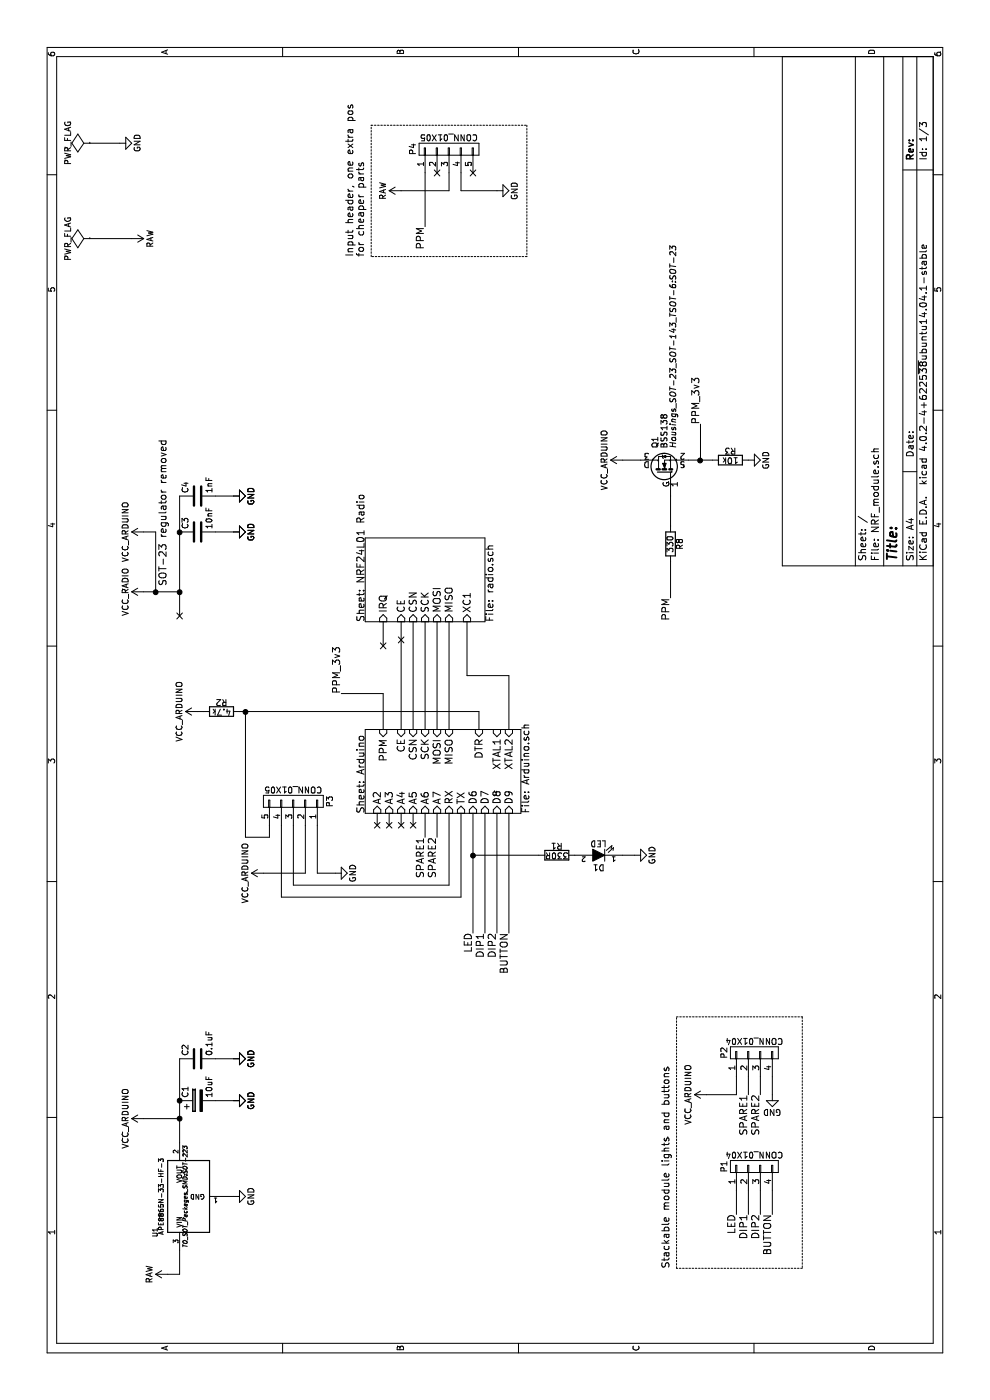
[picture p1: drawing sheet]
EESchema Schematic File Version 2
LIBS:power
LIBS:device
LIBS:transistors
LIBS:conn
LIBS:linear
LIBS:regul
LIBS:74xx
LIBS:cmos4000
LIBS:adc-dac
LIBS:memory
LIBS:xilinx
LIBS:microcontrollers
LIBS:dsp
LIBS:microchip
LIBS:analog_switches
LIBS:motorola
LIBS:texas
LIBS:intel
LIBS:audio
LIBS:interface
LIBS:digital-audio
LIBS:philips
LIBS:display
LIBS:cypress
LIBS:siliconi
LIBS:opto
LIBS:atmel
LIBS:contrib
LIBS:valves
LIBS:nrf24l01
LIBS:NRF_Module
LIBS:NRF_module-cache
EELAYER 25 0
EELAYER END
$Descr A4 11693 8268
encoding utf-8
Sheet 1 3
Title ""
Date ""
Rev ""
Comp ""
Comment1 ""
Comment2 ""
Comment3 ""
Comment4 ""
$EndDescr
$Comp
L PWR_FLAG #FLG01
U 1 1
P 10500 750
F 0 "#FLG01" H 10500 845 50  0001 C CNN
F 1 "PWR_FLAG" H 10500 930 50  0000 C CNN
F 2 "" H 10500 750 60  0000 C CNN
F 3 "" H 10500 750 60  0000 C CNN
	1    10500 750 
	1    0    0    -1  
$EndComp
$Comp
L C C3
U 1 1
P 7250 1650
F 0 "C3" H 7275 1750 50  0000 L CNN
F 1 "10nF" H 7275 1550 50  0000 L CNN
F 2 "Capacitors_SMD:C_0402" H 7288 1500 30  0001 C CNN
F 3 "" H 7250 1650 60  0000 C CNN
	1    7250 1650
	1    0    0    -1  
$EndComp
$Comp
L C C4
U 1 1
P 7550 1650
F 0 "C4" H 7575 1750 50  0000 L CNN
F 1 "1nF" H 7575 1550 50  0000 L CNN
F 2 "Capacitors_SMD:C_0402" H 7588 1500 30  0001 C CNN
F 3 "" H 7550 1650 60  0000 C CNN
	1    7550 1650
	1    0    0    -1  
$EndComp
$Comp
L GND #PWR02
U 1 1
P 7250 1950
F 0 "#PWR02" H 7250 1700 50  0001 C CNN
F 1 "GND" H 7250 1800 50  0000 C CNN
F 2 "" H 7250 1950 60  0000 C CNN
F 3 "" H 7250 1950 60  0000 C CNN
	1    7250 1950
	1    0    0    -1  
$EndComp
$Comp
L GND #PWR03
U 1 1
P 7550 1950
F 0 "#PWR03" H 7550 1700 50  0001 C CNN
F 1 "GND" H 7550 1800 50  0000 C CNN
F 2 "" H 7550 1950 60  0000 C CNN
F 3 "" H 7550 1950 60  0000 C CNN
	1    7550 1950
	1    0    0    -1  
$EndComp
$Comp
L GND #PWR04
U 1 1
P 10500 1000
F 0 "#PWR04" H 10500 750 50  0001 C CNN
F 1 "GND" H 10500 850 50  0000 C CNN
F 2 "" H 10500 1000 60  0000 C CNN
F 3 "" H 10500 1000 60  0000 C CNN
	1    10500 1000
	1    0    0    -1  
$EndComp
$Comp
L GND #PWR05
U 1 1
P 7250 1950
F 0 "#PWR05" H 7250 1700 50  0001 C CNN
F 1 "GND" H 7250 1800 50  0000 C CNN
F 2 "" H 7250 1950 60  0000 C CNN
F 3 "" H 7250 1950 60  0000 C CNN
	1    7250 1950
	1    0    0    -1  
$EndComp
$Comp
L GND #PWR06
U 1 1
P 7550 1950
F 0 "#PWR06" H 7550 1700 50  0001 C CNN
F 1 "GND" H 7550 1800 50  0000 C CNN
F 2 "" H 7550 1950 60  0000 C CNN
F 3 "" H 7550 1950 60  0000 C CNN
	1    7550 1950
	1    0    0    -1  
$EndComp
$Sheet
S 4900 3050 700  1300
U 562D424F
F0 "Arduino" 60
F1 "Arduino.sch" 60
F2 "CE" I R 5600 3350 60 
F3 "SCK" I R 5600 3550 60 
F4 "MOSI" I R 5600 3650 60 
F5 "PPM" I R 5600 3200 60 
F6 "CSN" I R 5600 3450 60 
F7 "MISO" I R 5600 3750 60 
F8 "DTR" I R 5600 4000 60 
F9 "A2" I L 4900 3150 60 
F10 "A3" I L 4900 3250 60 
F11 "A6" I L 4900 3550 60 
F12 "A7" I L 4900 3650 60 
F13 "RX" I L 4900 3750 60 
F14 "TX" I L 4900 3850 60 
F15 "D6" I L 4900 3950 60 
F16 "D7" I L 4900 4050 60 
F17 "D8" I L 4900 4150 60 
F18 "D9" I L 4900 4250 60 
F19 "A4" I L 4900 3350 60 
F20 "A5" I L 4900 3450 60 
F21 "XTAL1" I R 5600 4150 60 
F22 "XTAL2" I R 5600 4250 60 
$EndSheet
$Sheet
S 6500 3050 700  1000
U 562DC1EA
F0 "NRF24L01 Radio" 60
F1 "radio.sch" 60
F2 "IRQ" I L 6500 3200 60 
F3 "CE" I L 6500 3350 60 
F4 "CSN" I L 6500 3450 60 
F5 "SCK" I L 6500 3550 60 
F6 "MOSI" I L 6500 3650 60 
F7 "MISO" I L 6500 3750 60 
F8 "XC1" I L 6500 3900 60 
$EndSheet
$Comp
L C C2
U 1 1
P 2850 1650
F 0 "C2" H 2875 1750 50  0000 L CNN
F 1 "0.1uF" H 2875 1550 50  0000 L CNN
F 2 "Capacitors_SMD:C_0402" H 2888 1500 30  0001 C CNN
F 3 "" H 2850 1650 60  0000 C CNN
	1    2850 1650
	1    0    0    -1  
$EndComp
$Comp
L GND #PWR07
U 1 1
P 2500 1950
F 0 "#PWR07" H 2500 1700 50  0001 C CNN
F 1 "GND" H 2500 1800 50  0000 C CNN
F 2 "" H 2500 1950 60  0000 C CNN
F 3 "" H 2500 1950 60  0000 C CNN
	1    2500 1950
	1    0    0    -1  
$EndComp
$Comp
L GND #PWR08
U 1 1
P 2850 1950
F 0 "#PWR08" H 2850 1700 50  0001 C CNN
F 1 "GND" H 2850 1800 50  0000 C CNN
F 2 "" H 2850 1950 60  0000 C CNN
F 3 "" H 2850 1950 60  0000 C CNN
	1    2850 1950
	1    0    0    -1  
$EndComp
$Comp
L GND #PWR09
U 1 1
P 1700 1950
F 0 "#PWR09" H 1700 1700 50  0001 C CNN
F 1 "GND" H 1700 1800 50  0000 C CNN
F 2 "" H 1700 1950 60  0000 C CNN
F 3 "" H 1700 1950 60  0000 C CNN
	1    1700 1950
	1    0    0    -1  
$EndComp
$Comp
L GND #PWR010
U 1 1
P 2500 1950
F 0 "#PWR010" H 2500 1700 50  0001 C CNN
F 1 "GND" H 2500 1800 50  0000 C CNN
F 2 "" H 2500 1950 60  0000 C CNN
F 3 "" H 2500 1950 60  0000 C CNN
	1    2500 1950
	1    0    0    -1  
$EndComp
$Comp
L GND #PWR011
U 1 1
P 2850 1950
F 0 "#PWR011" H 2850 1700 50  0001 C CNN
F 1 "GND" H 2850 1800 50  0000 C CNN
F 2 "" H 2850 1950 60  0000 C CNN
F 3 "" H 2850 1950 60  0000 C CNN
	1    2850 1950
	1    0    0    -1  
$EndComp
$Comp
L RAW #PWR012
U 1 1
P 1050 1400
F 0 "#PWR012" H 1050 1250 50  0001 C CNN
F 1 "RAW" H 1050 1550 50  0000 C CNN
F 2 "" H 1050 1400 60  0000 C CNN
F 3 "" H 1050 1400 60  0000 C CNN
	1    1050 1400
	1    0    0    -1  
$EndComp
$Comp
L CP C1
U 1 1
P 2500 1650
F 0 "C1" H 2525 1750 50  0000 L CNN
F 1 "10uF" H 2525 1550 50  0000 L CNN
F 2 "Capacitors_Tantalum_SMD:TantalC_SizeA_EIA-3216_Wave" H 2538 1500 30  0001 C CNN
F 3 "" H 2500 1650 60  0000 C CNN
	1    2500 1650
	1    0    0    -1  
$EndComp
$Comp
L VCC_ARDUINO #PWR013
U 1 1
P 2350 1200
F 0 "#PWR013" H 2350 1050 50  0001 C CNN
F 1 "VCC_ARDUINO" H 2350 1350 50  0000 C CNN
F 2 "" H 2350 1200 60  0000 C CNN
F 3 "" H 2350 1200 60  0000 C CNN
	1    2350 1200
	1    0    0    -1  
$EndComp
$Comp
L PWR_FLAG #FLG014
U 1 1
P 9700 750
F 0 "#FLG014" H 9700 845 50  0001 C CNN
F 1 "PWR_FLAG" H 9700 930 50  0000 C CNN
F 2 "" H 9700 750 60  0000 C CNN
F 3 "" H 9700 750 60  0000 C CNN
	1    9700 750 
	1    0    0    -1  
$EndComp
$Comp
L RAW #PWR015
U 1 1
P 9700 1100
F 0 "#PWR015" H 9700 950 50  0001 C CNN
F 1 "RAW" H 9700 1250 50  0000 C CNN
F 2 "" H 9700 1100 60  0000 C CNN
F 3 "" H 9700 1100 60  0000 C CNN
	1    9700 1100
	-1   0    0    1   
$EndComp
NoConn ~ 6300 3200
NoConn ~ 4800 3450
NoConn ~ 4800 3350
NoConn ~ 4800 3250
NoConn ~ 4800 3150
$Comp
L VCC_ARDUINO #PWR016
U 1 1
P 4400 2200
F 0 "#PWR016" H 4400 2050 50  0001 C CNN
F 1 "VCC_ARDUINO" H 4400 2350 50  0000 C CNN
F 2 "" H 4400 2200 60  0000 C CNN
F 3 "" H 4400 2200 60  0000 C CNN
	1    4400 2200
	1    0    0    -1  
$EndComp
$Comp
L GND #PWR017
U 1 1
P 4400 2800
F 0 "#PWR017" H 4400 2550 50  0001 C CNN
F 1 "GND" H 4400 2650 50  0000 C CNN
F 2 "" H 4400 2800 60  0000 C CNN
F 3 "" H 4400 2800 60  0000 C CNN
	1    4400 2800
	1    0    0    -1  
$EndComp
Text Label 9800 3550 2    60   ~ 0
PPM
Text Label 5900 2850 0    60   ~ 0
PPM_3v3
$Comp
L RAW #PWR018
U 1 1
P 10100 3350
F 0 "#PWR018" H 10100 3200 50  0001 C CNN
F 1 "RAW" H 10100 3500 50  0000 C CNN
F 2 "" H 10100 3350 60  0000 C CNN
F 3 "" H 10100 3350 60  0000 C CNN
	1    10100 3350
	1    0    0    -1  
$EndComp
$Comp
L GND #PWR019
U 1 1
P 10100 4150
F 0 "#PWR019" H 10100 3900 50  0001 C CNN
F 1 "GND" H 10100 4000 50  0000 C CNN
F 2 "" H 10100 4150 60  0000 C CNN
F 3 "" H 10100 4150 60  0000 C CNN
	1    10100 4150
	1    0    0    -1  
$EndComp
NoConn ~ 10250 3950
Text Label 3900 4050 2    60   ~ 0
DIP1
Text Label 3900 4150 2    60   ~ 0
DIP2
Text Label 3900 4250 2    60   ~ 0
BUTTON
Text Label 3900 3950 2    60   ~ 0
LED
Text Label 1550 6250 2    60   ~ 0
DIP1
Text Label 1550 6350 2    60   ~ 0
DIP2
Text Label 1550 6450 2    60   ~ 0
BUTTON
Text Label 1550 6150 2    60   ~ 0
LED
$Comp
L VCC_ARDUINO #PWR020
U 1 1
P 2550 5900
F 0 "#PWR020" H 2550 5750 50  0001 C CNN
F 1 "VCC_ARDUINO" H 2550 6050 50  0000 C CNN
F 2 "" H 2550 5900 60  0000 C CNN
F 3 "" H 2550 5900 60  0000 C CNN
	1    2550 5900
	1    0    0    -1  
$EndComp
$Comp
L GND #PWR021
U 1 1
P 2550 6450
F 0 "#PWR021" H 2550 6200 50  0001 C CNN
F 1 "GND" H 2550 6300 50  0000 C CNN
F 2 "" H 2550 6450 60  0000 C CNN
F 3 "" H 2550 6450 60  0000 C CNN
	1    2550 6450
	0    1    1    0   
$EndComp
Text Notes 1100 5600 0    60   ~ 0
Stackable module lights and buttons
$Comp
L LED D1
U 1 1
P 4550 5000
F 0 "D1" H 4550 5100 50  0000 C CNN
F 1 "LED" H 4550 4900 50  0000 C CNN
F 2 "LEDs:LED-0603" H 4550 5000 60  0001 C CNN
F 3 "" H 4550 5000 60  0000 C CNN
	1    4550 5000
	0    -1   -1   0   
$EndComp
$Comp
L R R1
U 1 1
P 4550 4650
F 0 "R1" V 4630 4650 50  0000 C CNN
F 1 "330R" V 4550 4650 50  0000 C CNN
F 2 "Resistors_SMD:R_0402" V 4480 4650 30  0001 C CNN
F 3 "" H 4550 4650 30  0000 C CNN
	1    4550 4650
	1    0    0    -1  
$EndComp
$Comp
L GND #PWR022
U 1 1
P 4550 5300
F 0 "#PWR022" H 4550 5050 50  0001 C CNN
F 1 "GND" H 4550 5150 50  0000 C CNN
F 2 "" H 4550 5300 60  0000 C CNN
F 3 "" H 4550 5300 60  0000 C CNN
	1    4550 5300
	1    0    0    -1  
$EndComp
Text Notes 9550 3050 0    60   ~ 0
Input header, one extra pos\nfor cheaper parts
$Comp
L CONN_01X05 P4
U 1 1
P 10450 3750
F 0 "P4" H 10450 4050 50  0000 C CNN
F 1 "CONN_01X05" V 10550 3750 50  0000 C CNN
F 2 "nrf_module_footprints:PPM_Connector" H 10450 3750 60  0001 C CNN
F 3 "" H 10450 3750 60  0000 C CNN
	1    10450 3750
	1    0    0    -1  
$EndComp
NoConn ~ 10250 3650
$Comp
L BSS138 Q1
U 1 1
P 7750 5550
F 0 "Q1" H 7950 5625 50  0000 L CNN
F 1 "BSS138" H 7950 5550 50  0000 L CNN
F 2 "Housings_SOT-23_SOT-143_TSOT-6:SOT-23" H 7950 5475 50  0000 L CIN
F 3 "" H 7750 5550 50  0000 L CNN
	1    7750 5550
	1    0    0    -1  
$EndComp
Text Label 8150 5850 0    60   ~ 0
PPM_3v3
$Comp
L R R3
U 1 1
P 7850 6100
F 0 "R3" V 7930 6100 50  0000 C CNN
F 1 "10k" V 7850 6100 50  0000 C CNN
F 2 "Resistors_SMD:R_0402" V 7780 6100 30  0001 C CNN
F 3 "" H 7850 6100 30  0000 C CNN
	1    7850 6100
	1    0    0    -1  
$EndComp
$Comp
L VCC_ARDUINO #PWR023
U 1 1
P 7850 5200
F 0 "#PWR023" H 7850 5050 50  0001 C CNN
F 1 "VCC_ARDUINO" H 7850 5350 50  0000 C CNN
F 2 "" H 7850 5200 60  0000 C CNN
F 3 "" H 7850 5200 60  0000 C CNN
	1    7850 5200
	1    0    0    -1  
$EndComp
Text Label 6700 5600 2    60   ~ 0
PPM
$Comp
L GND #PWR024
U 1 1
P 7850 6250
F 0 "#PWR024" H 7850 6000 50  0001 C CNN
F 1 "GND" H 7850 6100 50  0000 C CNN
F 2 "" H 7850 6250 60  0000 C CNN
F 3 "" H 7850 6250 60  0000 C CNN
	1    7850 6250
	1    0    0    -1  
$EndComp
$Comp
L APE8865N-33-HF-3 U1
U 1 1
P 1700 1550
F 0 "U1" H 1400 1800 40  0000 C CNN
F 1 "APE8865N-33-HF-3" H 1700 1750 40  0000 C CNN
F 2 "TO_SOT_Packages_SMD:SOT-223" H 1700 1550 35  0000 C CIN
F 3 "" H 1700 1550 60  0000 C CNN
	1    1700 1550
	1    0    0    -1  
$EndComp
$Comp
L VCC_RADIO #PWR025
U 1 1
P 6750 1200
F 0 "#PWR025" H 6750 1050 50  0001 C CNN
F 1 "VCC_RADIO" H 6750 1350 50  0000 C CNN
F 2 "" H 6750 1200 60  0000 C CNN
F 3 "" H 6750 1200 60  0000 C CNN
	1    6750 1200
	1    0    0    -1  
$EndComp
$Comp
L VCC_ARDUINO #PWR026
U 1 1
P 7250 1200
F 0 "#PWR026" H 7250 1050 50  0001 C CNN
F 1 "VCC_ARDUINO" H 7250 1350 50  0000 C CNN
F 2 "" H 7250 1200 60  0000 C CNN
F 3 "" H 7250 1200 60  0000 C CNN
	1    7250 1200
	1    0    0    -1  
$EndComp
Wire Wire Line
	6550 1500 7550 1500
Wire Wire Line
	10500 1000 10500 750 
Wire Wire Line
	6750 1200 6750 1500
Connection ~ 7250 1500
Connection ~ 6750 1500
Wire Wire Line
	7550 1950 7550 1800
Wire Wire Line
	7250 1800 7250 1950
Wire Wire Line
	1700 1950 1700 1850
Wire Wire Line
	2350 1200 2350 1500
Wire Wire Line
	1050 1400 1050 1500
Connection ~ 2350 1500
Connection ~ 2500 1500
Wire Wire Line
	2850 1800 2850 1950
Wire Wire Line
	2500 1950 2500 1800
Wire Wire Line
	9700 750  9700 1100
Wire Wire Line
	5600 3750 6500 3750
Wire Wire Line
	5600 3650 6500 3650
Wire Wire Line
	6500 3550 5600 3550
Wire Wire Line
	5600 3450 6500 3450
Wire Wire Line
	6500 3350 5600 3350
Wire Wire Line
	5600 3200 5900 3200
Wire Wire Line
	5750 4000 5600 4000
Wire Wire Line
	6300 3200 6500 3200
Wire Wire Line
	1050 1500 1250 1500
Wire Wire Line
	4800 3150 4900 3150
Wire Wire Line
	4800 3250 4900 3250
Wire Wire Line
	4800 3350 4900 3350
Wire Wire Line
	4800 3450 4900 3450
Wire Wire Line
	4700 3550 4900 3550
Wire Wire Line
	4700 3650 4900 3650
Wire Wire Line
	4300 3750 4900 3750
Wire Wire Line
	3900 4050 4900 4050
Wire Wire Line
	3900 4150 4900 4150
Wire Wire Line
	3900 4250 4900 4250
Wire Wire Line
	5600 4250 6050 4250
Wire Wire Line
	6050 4250 6050 3900
Wire Wire Line
	6050 3900 6500 3900
Wire Wire Line
	4400 2550 4800 2550
Wire Wire Line
	4400 2650 4800 2650
Wire Wire Line
	9800 3550 10250 3550
Wire Wire Line
	10100 3350 10100 3750
Wire Wire Line
	10100 4150 10100 3850
Wire Wire Line
	10100 3850 10250 3850
Wire Wire Line
	1750 6450 1550 6450
Wire Wire Line
	3900 3950 4900 3950
Wire Wire Line
	1550 6150 1750 6150
Wire Wire Line
	1750 6350 1550 6350
Wire Wire Line
	1550 6250 1750 6250
Wire Wire Line
	2550 6450 2700 6450
Wire Wire Line
	2550 6150 2700 6150
Wire Notes Line
	3200 5650 3200 6700
Wire Notes Line
	3200 6700 1100 6700
Wire Notes Line
	1100 6700 1100 5650
Wire Notes Line
	1100 5650 3200 5650
Wire Wire Line
	4550 4500 4550 3950
Connection ~ 4550 3950
Wire Wire Line
	4550 5300 4550 5200
Wire Notes Line
	9550 3100 10650 3100
Wire Notes Line
	10650 3100 10650 4400
Wire Notes Line
	10650 4400 9550 4400
Wire Notes Line
	9550 4400 9550 3100
Wire Wire Line
	10100 3750 10250 3750
Wire Wire Line
	7300 5600 7550 5600
Wire Wire Line
	7850 5200 7850 5350
Wire Wire Line
	7850 5950 7850 5750
Wire Wire Line
	8150 5850 7850 5850
Connection ~ 7850 5850
Wire Wire Line
	2850 1500 2150 1500
Wire Wire Line
	4200 3850 4900 3850
Wire Wire Line
	4800 2450 4300 2450
Wire Wire Line
	4300 2450 4300 3750
Wire Wire Line
	4200 2350 4800 2350
Wire Wire Line
	4200 2350 4200 3850
Wire Wire Line
	5900 3200 5900 2850
Wire Wire Line
	4700 2050 5750 2050
Wire Wire Line
	4400 2200 4400 2550
Wire Wire Line
	4400 2650 4400 2800
Wire Wire Line
	4800 2250 4700 2250
Wire Wire Line
	4700 2250 4700 2050
Wire Wire Line
	6750 1300 7250 1300
Wire Wire Line
	7250 1300 7250 1200
Connection ~ 6750 1300
$Comp
L R R2
U 1 1
P 5750 1850
F 0 "R2" V 5830 1850 50  0000 C CNN
F 1 "4.7k" V 5750 1850 50  0000 C CNN
F 2 "Resistors_SMD:R_0402" V 5680 1850 30  0001 C CNN
F 3 "" H 5750 1850 30  0000 C CNN
	1    5750 1850
	1    0    0    -1  
$EndComp
Wire Wire Line
	2550 6150 2550 5900
Text Label 2550 6250 2    60   ~ 0
SPARE1
Text Label 2550 6350 2    60   ~ 0
SPARE2
Wire Wire Line
	2550 6250 2700 6250
Wire Wire Line
	2700 6350 2550 6350
Text Label 4700 3650 2    60   ~ 0
SPARE2
Text Label 4700 3550 2    60   ~ 0
SPARE1
Text Notes 6800 1400 0    60   ~ 0
SOT-23 regulator removed
NoConn ~ 6350 3350
Wire Wire Line
	5750 2000 5750 4000
Connection ~ 5750 2050
$Comp
L VCC_ARDUINO #PWR027
U 1 1
P 5750 1650
F 0 "#PWR027" H 5750 1500 50  0001 C CNN
F 1 "VCC_ARDUINO" H 5750 1800 50  0000 C CNN
F 2 "" H 5750 1650 60  0000 C CNN
F 3 "" H 5750 1650 60  0000 C CNN
	1    5750 1650
	1    0    0    -1  
$EndComp
Wire Wire Line
	5750 1650 5750 1700
NoConn ~ 6550 1500
$Comp
L R R8
U 1 1
P 7150 5600
F 0 "R8" V 7230 5600 50  0000 C CNN
F 1 "330" V 7150 5600 50  0000 C CNN
F 2 "Resistors_SMD:R_0402" V 7080 5600 30  0001 C CNN
F 3 "" H 7150 5600 30  0000 C CNN
	1    7150 5600
	0    1    1    0   
$EndComp
Wire Wire Line
	6700 5600 7000 5600
$Comp
L CONN_01X05 P3
U 1 1
P 5000 2450
F 0 "P3" H 5000 2750 50  0000 C CNN
F 1 "CONN_01X05" V 5100 2450 50  0000 C CNN
F 2 "Pin_Headers:Pin_Header_Straight_1x05" H 5000 2450 60  0001 C CNN
F 3 "" H 5000 2450 60  0000 C CNN
	1    5000 2450
	1    0    0    1   
$EndComp
$Comp
L CONN_01X04 P2
U 1 1
P 2900 6300
F 0 "P2" H 2900 6550 50  0000 C CNN
F 1 "CONN_01X04" V 3000 6300 50  0000 C CNN
F 2 "Pin_Headers:Pin_Header_Straight_1x04" H 2900 6300 60  0001 C CNN
F 3 "" H 2900 6300 60  0000 C CNN
	1    2900 6300
	1    0    0    -1  
$EndComp
$Comp
L CONN_01X04 P1
U 1 1
P 1950 6300
F 0 "P1" H 1950 6550 50  0000 C CNN
F 1 "CONN_01X04" V 2050 6300 50  0000 C CNN
F 2 "Pin_Headers:Pin_Header_Straight_1x04" H 1950 6300 60  0001 C CNN
F 3 "" H 1950 6300 60  0000 C CNN
	1    1950 6300
	1    0    0    -1  
$EndComp
$EndSCHEMATC
